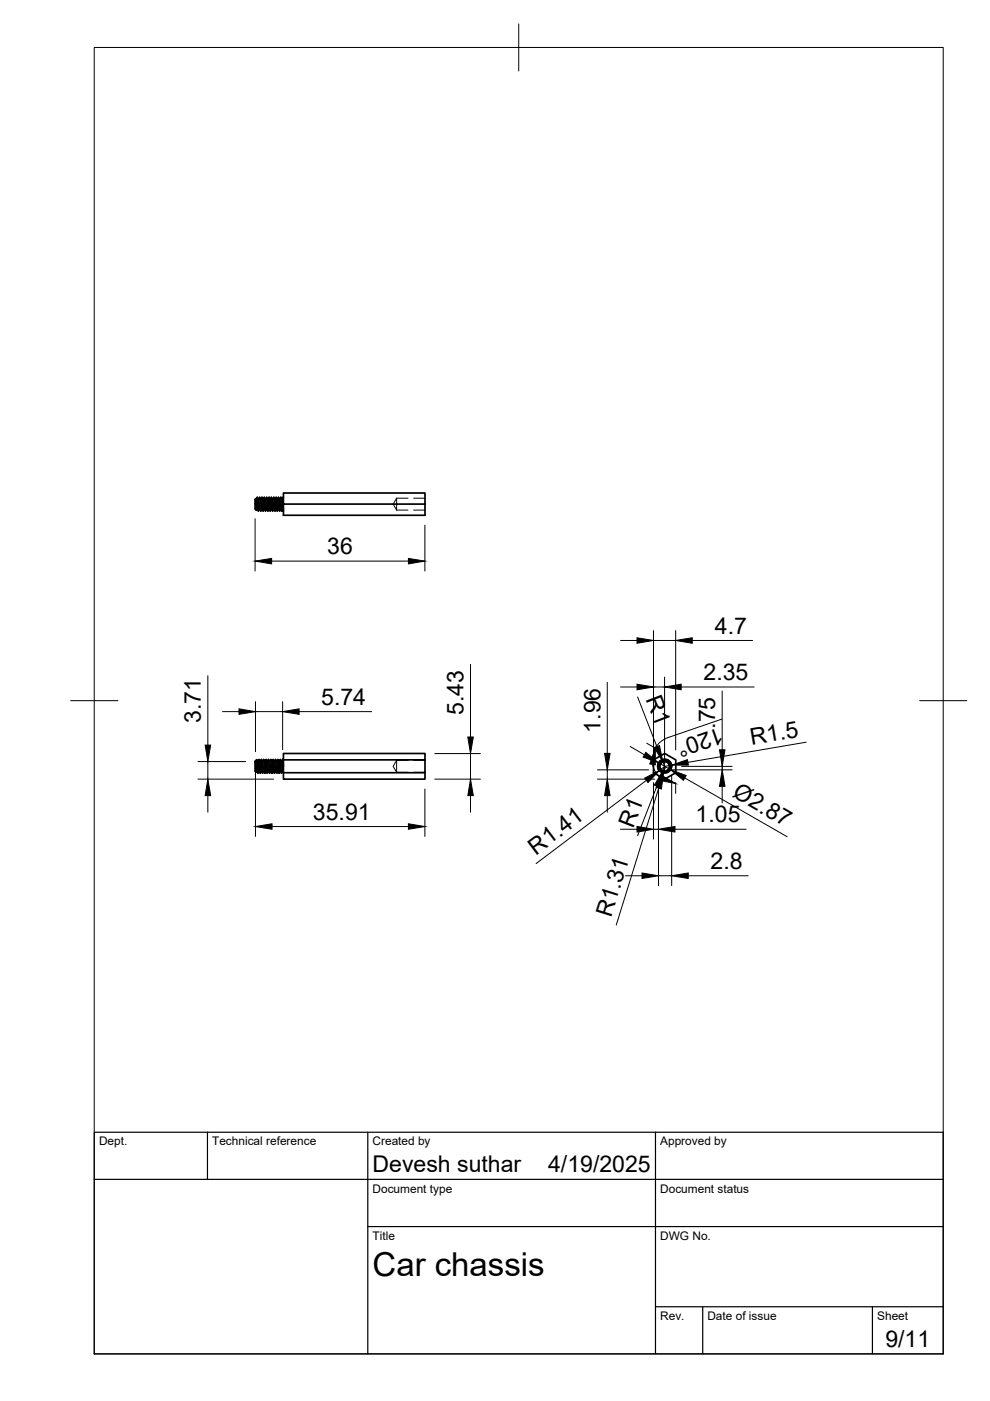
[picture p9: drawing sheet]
<svg xmlns="http://www.w3.org/2000/svg" width="210mm" height="297mm" viewBox="0 0 210 297" stroke-linecap="round" stroke-linejoin="round" font-family="sans-serif">
<!-- layer: Visible -->
<g fill="none" stroke="#000" stroke-width=".36">
<path d="M54.2 105.7l-.1 .2v2l.3 .3M54.2 105.7l.2 2.5M54.2 105.7l.3 2 .3 .6M54.5 105.5l.3 2.8 .3-.4M54.5 105.5l-.2 .4M54.5 105.5l.3 .4M54.5 107.9l-.1 .3M54.8 105.9l.2 1.9 .3 .5M54.8 105.9l.3-.4 .2 2.8M55.1 105.5l.2 .4M55.3 105.9l.2 1.9 .3 .5M55.5 105.5l.3 2.8"/>
<path d="M55.5 105.5l-.2 .4M55.5 107.9l-.2 .4M55.6 105.5l.2 .4M55.8 105.9l.2 1.8 .3 .6M56 105.5l.3 2.8M56 105.5l-.2 .4M56 105.5l.3 .4M56 107.9l-.2 .4M56.3 105.9l.2 1.9 .3 .5M56.5 105.5l.3 2.8 .2-.4M56.5 105.5l-.2 .4M56.5 107.9l-.2 .4"/>
<path d="M56.6 105.5l.2 .4 .2 1.9 .3 .5M56.8 105.9l.3-.4 .2 2.8M57.1 105.5l.2 .4M57.3 105.9l.2 1.9 .3 .5M57.3 105.9l.3-.4 .2 2.8 .2-.4M57.6 105.5l.2 .4M57.6 107.9l-.3 .4M57.8 105.9l.2 1.9 .3 .5M58 105.5l.3 2.8M58 105.5l-.2 .4M58.1 105.5l.2 .4M58.3 105.9l.2 1.9 .3 .5"/>
<path d="M58.5 105.5l.3 2.8M58.5 105.5l-.2 .4M58.5 105.5l.3 .4M58.5 107.9l-.2 .4M58.8 105.9l.2 1.9 .3 .5M59 105.5l.3 2.8M59 105.5l-.2 .4M59.1 105.5l.2 .4M59.1 107.9l-.3 .4M59.3 105.9l.3-.4 .2 2.6M59.3 105.9l.2 1.9 .3 .6M59.5 107.9l-.2 .4"/>
<path d="M59.6 105.5l.2 .5 .2 1.7M59.8 108.4h.3M60.1 104.5h30v2.4h-30zM60.1 108.2h-.3v.2M60.1 107.9l-.1-.2-.2 .5M60.1 106.9v2.3h30v-2.3M60.1 105.4l-.3 .5M60.1 159.8h30v1.3h-30zM54.1 161.5v2M54.1 163.5l.2 .2M54.2 161.5l.1-.3 .2 .6M54.4 163.5l-.3-2.1 .2 2.3"/>
<path d="M54.4 163.5l-.1 .2M54.4 163.5l.3 .4M54.4 161.1l.1 .7M54.5 161.1l-.4 .3M54.5 161.1l.2 .5 .2 1.9M54.5 161.8l.2 2.1M54.9 161l.3 2.9M54.9 161l-.2 .5M54.9 163.5l.3 .4M54.9 161l.3 .5 .2 2M54.9 163.5l-.2 .4M55.2 161.5l.2-.5 .3 2.9"/>
<path d="M55.4 163.5l.3 .4M55.4 163.5l-.2 .4M55.4 161l.3 .7 .2 1.8M55.9 163.5l.3 .4M55.9 161l.3 .5 .2 1.9 .3 .5M55.9 161l.3 2.9 .2-.4M55.9 161l-.2 .5M55.9 163.5l-.2 .4M56.2 161.5l.2-.5 .3 2.9M56.4 161l.3 .5 .2 2M56.9 161l.3 2.9M56.9 161l-.2 .5"/>
<path d="M56.9 163.5l.3 .4M56.9 163.5l-.2 .4M56.9 161l.3 .7 .2 1.8M57.4 163.5l.3 .4M57.4 161l.3 .6 .2 1.9M57.4 161l.3 2.9M57.4 161l-.2 .5M57.4 163.5l-.2 .4M57.9 161l.3 2.9 .2-.4M57.9 161l-.2 .5M57.9 163.5l.3 .4M57.9 163.5l-.2 .4"/>
<path d="M57.9 161l.3 .5 .2 2M58.4 161l.3 .5 .2 1.7 .3 .7M58.4 161l.3 2.9M58.4 161l-.2 .5M58.4 163.5l.3 .4M58.7 161.5l.2-.5 .3 2.9 .2-.4M58.9 161l.3 .5 .2 2M58.9 163.5l-.2 .4M59.4 161l.3 2.9M59.4 161l-.2 .5M59.4 163.5l.3 .4M59.4 161l.3 .5 .2 2"/>
<path d="M59.9 163.5l.2 .3M59.9 163.5l-.2 .4M60 161l.1 1.5M60 161h.1M60 161l-.3 .5M60.1 161.1v2.7h30v-2.7M60.1 163.8v1.4h30v-1.4M138.6 161.1l2.3-1.3 2.4 1.3v2.7l-2.4 1.4-2.3-1.4zM139.8 161.6a1.45 1.45 0 0 1 2.4 .2 1.32 1.32 0 0 0-1.7-.7 1.32 1.32 0 0 0-.8 1.7 1.32 1.32 0 0 0 1.8 .7 1.21 1.21 0 0 0 .5-1.3 1.21 1.21 0 0 0-1.1-.9 1.29 1.29 0 0 1 1.5 1 1.29 1.29 0 0 1-1 1.5 1.44 1.44 0 0 1-1.7-.5 1.44 1.44 0 0 1 .1-1.7zM142.2 163.1a1.48 1.48 0 0 0-1.4-2.1 1.48 1.48 0 0 0-1.2 2.2h.1"/>
<circle cx="140.9" cy="162.5" r="1"/>
</g>
<circle cx="54.3" cy="163.7" r=".18" fill="#000"/>
<!-- layer: Hidden -->
<g fill="none" stroke="#000" stroke-width=".21">
<path d="M54.1 105.9h.1M54.2 105.7v1.2M54.3 105.9h.1M54.5 105.6l-.1 2.6M54.5 105.6l-.2 1.3h-.1l.1-1M54.5 105.5v.1M54.8 105.9l-.3 2M54.9 106.8l-.1 1.5M55 105.5v.1M55.1 107.9h.1M55.3 105.9h.1M55.3 105.9l-.3 2"/>
<path d="M55.4 106.8l-.1 1.5M55.5 105.5v.1M55.8 105.9l-.3 2M55.9 106.8l-.1 1.5M56 105.5v.1M56.3 105.9l-.3 2M56.3 105.9h.1M56.4 106.8l-.1 1.5M56.5 105.5v.1M56.8 105.9h.1M56.8 105.9l-.3 2M56.9 106.8l-.1 1.5"/>
<path d="M57 105.5v.1M57.1 107.9h-.1M57.3 105.9l-.3 2M57.3 105.9h.1M57.4 106.8l-.1 1.5M57.5 105.5v.1M57.6 107.9h.1M57.8 105.9l-.3 2M57.9 106.8l-.1 1.5M58 105.5v.1M58.3 105.9h.1M58.3 105.9l-.3 2"/>
<path d="M58.4 106.8l-.1 1.5M58.5 105.5v.1M58.6 107.9h-.1M58.8 105.9l-.3 2M58.8 105.9h.1M58.9 106.8l-.1 1.5M59 105.5v.1M59.3 105.9h.1M59.3 105.9l-.2 2M59.4 106.8l-.1 1.5M59.5 105.5v.1M59.6 107.9h-.1"/>
<path d="M59.8 105.9h.1M59.8 105.9l-.3 2M60 106.7l-.2 1.7M60.1 105.4l-.1 .1M84.1 105.6v2.5M84.1 105.6l-.7 1.3 .7 1.2M84.1 105.6h2.4M84.1 108.1h2.4M87.7 105.6h2.4M87.7 108.1h2.4M54.1 161.4l.1 .1M54.2 161.5h.1"/>
<path d="M54.4 162.3l-.1 1.4M54.4 163.5h.1M54.4 161.1h.1M54.7 161.5l-.3 2M54.8 162.4l-.1 1.5M54.9 161v.2M54.9 163.5h.1M55.2 161.5l-.3 2M55.3 162.4l-.1 1.5M55.4 161v.2M55.7 161.5h.1M55.7 161.5l-.3 2"/>
<path d="M55.8 162.4l-.1 1.5M55.9 161v.2M55.9 163.5h.1M56.2 161.5l-.3 2M56.2 161.5h.1M56.3 162.4l-.1 1.5M56.4 161v.2M56.4 163.5h.1M56.7 161.5l-.3 2M56.8 162.4l-.1 1.5M56.9 161v.2M56.9 163.5h.1"/>
<path d="M57.2 161.5l-.3 2M57.3 162.4l-.1 1.5M57.4 161v.2M57.4 163.5h.1M57.7 161.5l-.3 2M57.8 162.4l-.1 1.5M57.9 161v.2M57.9 163.5h.1M58.2 161.5h.1M58.2 161.5l-.3 2M58.3 162.4l-.1 1.5M58.4 161v.2"/>
<path d="M58.7 161.5l-.3 2M58.8 162.4l-.1 1.5M58.9 161v.2M58.9 163.5h.1M59.2 161.5l-.3 2M59.2 161.5h.1M59.3 162.4l-.1 1.5M59.4 161v.2M59.4 163.5h.1M59.7 161.5l-.3 2M59.8 163.2l-.1 .7M59.9 163.5h.1"/>
<path d="M60 161l-.2 2.2h.3M60 163l-.1 .5M60.1 163l-.3 .2M84.1 161.2v2.5M84.1 161.2l-.7 1.3 .7 1.2M84.1 161.2h2.4M84.1 163.7h2.4M87.7 161.2h2.4M87.7 163.7h2.4M139.9 163l.3 .5 .6 .3 .8-.2 .6-.5M140.1 163l-.4 .2M140.4 163.3l-.4-.5v-.7l.4-.5 .6-.1 .6 .2 .3 .5v.6l-.4 .5"/>
<path d="M140.9 161.4v.1M141.5 161.4a1.22 1.22 0 0 0-1.8 1.1M142.2 162.5a1.26 1.26 0 0 1-1.9 1.1"/>
</g>
<!-- layer: BORDER -->
<path d="M20 10.1h180v276.9h-180zM110 5.1v10M15 148.6h10M195 148.6h10" fill="none" stroke="#000" stroke-width=".21"/>
<!-- layer: TITLEBLOCK -->
<path d="M20 240.1h180v46.9h-180zM20 250h180M44 240.1v9.9M78 240.1v46.9M139 240.1v46.9M78 260.1h122M139 277.1h61M149 277.1v9.9M185 277.1v9.9" fill="none" stroke="#000" stroke-width=".25"/>
<!-- layer: FD_Dimensions -->
<g fill="none" stroke="#000" stroke-width=".21">
<path d="M54.1 110v11.1M57.6 119h29M90.1 111.3v9.8M131.6 135.8h3.5M138.6 133.7v28M138.6 135.8h4.7M143.3 133.7v25.3M146.8 135.8h12.8M44.1 143.3v14.7M47.2 150.9h3.5M54.2 148.8v10.6M54.2 150.9h5.7"/>
<path d="M59.9 148.8v10.1M63.4 150.9h15.4M92.2 159.8h9.7M99.8 140.9v15.4M99.8 159.8v5.4M128.8 144.7v15M131.6 145.7h3.5M133.6 158.3l3 1.7M135.2 147.8l4.1 10.5M137.1 157.6l2 1.1M138.6 145.7h2.3M140.9 143.6v19.5"/>
<path d="M144.4 145.7h15.5M153 152.5l-11.9 4.1-1.5 1.1-.7 .9M153.1 146.5v12.5M170.9 157.4l-25.1 4.2M42 165.2h16M42 161.5h10.1M44.1 161.5v3.7M44.1 168.7v3.5M54.2 163.6v13.7M57.7 175.2h28.9M90.1 167.3v10M92.2 165.2h9.7"/>
<path d="M99.8 168.7v3.5M126.7 165.2h12.1M126.7 163.2h10.8M128.8 163.2v2M128.8 168.7v3.5M131.6 175.8h3.5M137.1 165.4l-23.4 17.7M138.4 162.1l.5 1.5 1.1 1.3M138.6 165.9v12M138.6 175.8h1M139.3 166.7l-4.1 10.5M139.6 165.3v22.5"/>
<path d="M139.7 167.1l-9 29M139.7 161.8l2.5 1.4M140.5 161.6l.4 .9M140.9 162.5l-.3 .9 .3 .1M140.9 162.5l-1.1 .9M141.1 162.5l-.4 1.3M141.7 163.2h13.5M142.4 162.2l-1.5 .3M142.4 164.6v23.2M143.1 175.8h15.1M143.3 165.9v2.3M144.5 162.5h10.7"/>
<path d="M145.2 164.9l21.7 12.5M153.1 162.5v.7M153.1 166.7v3.5M132.6 185.7h3.5M139.6 185.7h2.8M145.9 185.7h12.7"/>
</g>
<g fill="#000" stroke="#000" stroke-width=".21">
<path d="M54.1 119l3.5-.6v1.2zM86.6 118.4l3.5 .6-3.5 .6zM135.1 135.2l3.5 .6-3.5 .6zM143.3 135.8l3.5-.6v1.2zM43.5 158h1.2l-.6 3.5zM50.7 150.3l3.5 .6-3.5 .6zM59.9 150.9l3.5-.6v1.2zM99.2 156.3h1.2l-.6 3.5zM128.2 159.7h1.1l-.5 3.5zM135.1 145.1l3.5 .6-3.5 .5zM136.9 159.5l2.8 2.3-3.3-1.3zM138.7 158.5l1.1-.4 .7 3.5z"/>
<path d="M140.9 145.7l3.5-.6v1.1zM152.5 159h1.2l-.6 3.5zM44.1 165.2l.6 3.5h-1.2zM54.2 175.2l3.5-.5v1.1zM86.6 174.7l3.5 .5-3.5 .6zM99.8 165.2l.6 3.5h-1.2zM128.8 165.2l.5 3.5h-1.1zM135.1 175.2l3.5 .6-3.5 .6zM136.7 165l3.1-1.6-2.4 2.5zM138.9 158.6v3.6l-1.1-.2zM140.5 163.4l-.7 3.5-1.1-.4zM140.7 163.8l-.5 3.5-1.1-.4z"/>
<path d="M140.2 164.3l3.1 1.8-3.5-.7zM139.6 175.8l3.5-.6v1.2zM142.2 163.2l3.3 1.2-.6 1zM142.4 162.2l3.4-1.1 .1 1.1zM153.1 163.2l.6 3.5h-1.2zM136.1 185.1l3.5 .6-3.5 .6zM142.4 185.7l3.5-.6v1.2z"/>
</g>
<text font-size="7" x="79" y="270.6">Car chassis</text>
<g font-size="4.9">
<text x="69.4" y="117.5">36</text>
<text x="151.6" y="134.4">4.7</text>
<text x="68.1" y="149.4">5.74</text>
<text x="136.9" y="148.2" transform="rotate(69 136.9 148.2)">R1</text>
<text x="149.2" y="144.2">2.35</text>
<text x="42.6" y="153.3" transform="rotate(-90 42.6 153.3)">3.71</text>
<text x="98.3" y="151.6" transform="rotate(-90 98.3 151.6)">5.43</text>
<text x="127.3" y="155.3" transform="rotate(-90 127.3 155.3)">1.96</text>
<text x="151.7" y="154.5" transform="rotate(-90 151.7 154.5)">.75</text>
<text x="152.7" y="154.1" transform="rotate(161 152.7 154.1)">120°</text>
<text x="159.3" y="157.9" transform="rotate(-10 159.3 157.9)">R1.5</text>
<text x="66.4" y="173.8">35.91</text>
<text x="155.1" y="168.9" transform="rotate(30 155.1 168.9)">Ø2.87</text>
<text x="134.3" y="175.7" transform="rotate(-69 134.3 175.7)">R1</text>
<text x="147.5" y="174.4">1.05</text>
<text x="113.6" y="181.4" transform="rotate(-37 113.6 181.4)">R1.41</text>
<text x="150.7" y="184.2">2.8</text>
<text x="129.6" y="194.7" transform="rotate(-73 129.6 194.7)">R1.31</text>
<text x="79" y="248.5">Devesh suthar</text>
<text x="116.2" y="248.5">4/19/2025</text>
<text x="187.7" y="285.7">9/11</text>
</g>
<g font-size="2.5">
<text x="21" y="242.9">Dept.</text>
<text x="45" y="242.9">Technical reference</text>
<text x="79" y="242.9">Created by</text>
<text x="140" y="242.9">Approved by</text>
<text x="79" y="252.8">Document type</text>
<text x="140" y="252.8">Document status</text>
<text x="79" y="262.9">Title</text>
<text x="140" y="262.9">DWG No.</text>
<text x="140" y="279.9">Rev.</text>
<text x="150" y="279.9">Date of issue</text>
<text x="186" y="279.9">Sheet</text>
</g>
</svg>
